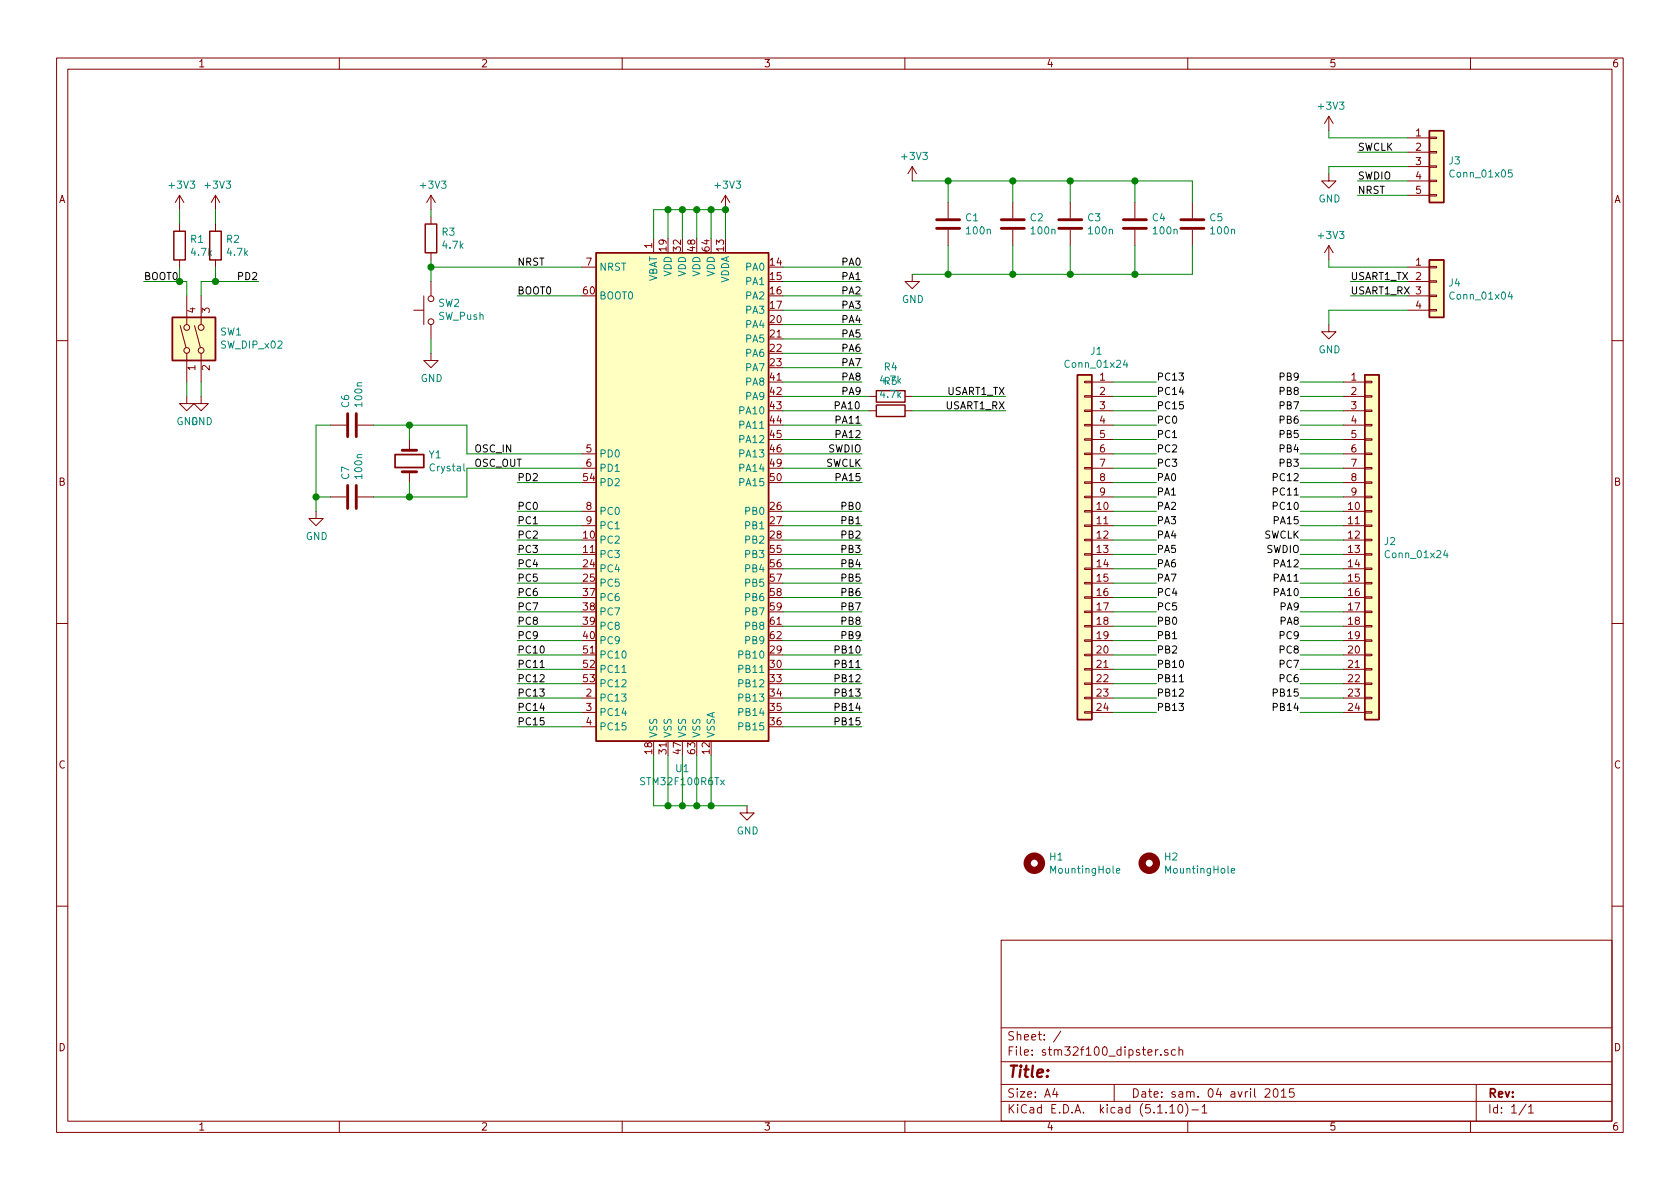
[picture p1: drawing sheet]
EESchema Schematic File Version 4
EELAYER 30 0
EELAYER END
$Descr A4 11693 8268
encoding utf-8
Sheet 1 1
Title ""
Date "sam. 04 avril 2015"
Rev ""
Comp ""
Comment1 ""
Comment2 ""
Comment3 ""
Comment4 ""
$EndDescr
$Comp
L MCU_ST_STM32F1:STM32F100R6Tx U1
U 1 1
P 4750 3450
F 0 "U1" H 4750 1561 50  0000 C CNN
F 1 "STM32F100R6Tx" H 4750 1470 50  0000 C CNN
F 2 "Package_QFP:LQFP-64_10x10mm_P0.5mm" H 4150 1750 50  0001 R CNN
F 3 "http://www.st.com/st-web-ui/static/active/en/resource/technical/document/datasheet/CD00251732.pdf" H 4750 3450 50  0001 C CNN
	1    4750 3450
	1    0    0    -1  
$EndComp
Wire Wire Line
	5450 3150 6000 3150
Text Label 6000 3150 2    50   ~ 0
SWDIO
Wire Wire Line
	5450 3250 6000 3250
Text Label 6000 3250 2    50   ~ 0
SWCLK
Wire Wire Line
	4050 3150 3250 3150
Wire Wire Line
	4050 3250 3250 3250
Text Label 3300 3150 0    50   ~ 0
OSC_IN
Text Label 3300 3250 0    50   ~ 0
OSC_OUT
Text Label 7000 2750 2    50   ~ 0
USART1_TX
Text Label 7000 2850 2    50   ~ 0
USART1_RX
Wire Wire Line
	4650 1650 4650 1450
Wire Wire Line
	4650 1450 4750 1450
Wire Wire Line
	5050 1450 5050 1650
Wire Wire Line
	4950 1650 4950 1450
Connection ~ 4950 1450
Wire Wire Line
	4950 1450 5050 1450
Wire Wire Line
	4550 1650 4550 1450
Wire Wire Line
	4550 1450 4650 1450
Connection ~ 4650 1450
Wire Wire Line
	4750 1650 4750 1450
Connection ~ 4750 1450
Wire Wire Line
	4750 1450 4850 1450
Wire Wire Line
	4850 1650 4850 1450
Connection ~ 4850 1450
Wire Wire Line
	4850 1450 4950 1450
Wire Wire Line
	4550 5600 4650 5600
Wire Wire Line
	4650 5600 4650 5250
Wire Wire Line
	4550 5250 4550 5600
Wire Wire Line
	4650 5600 4750 5600
Connection ~ 4650 5600
Wire Wire Line
	4750 5250 4750 5600
Connection ~ 4750 5600
Wire Wire Line
	4750 5600 4850 5600
Wire Wire Line
	4850 5250 4850 5600
Connection ~ 4850 5600
Wire Wire Line
	4850 5600 4950 5600
Wire Wire Line
	4950 5250 4950 5600
Connection ~ 4950 5600
Wire Wire Line
	4950 5600 5200 5600
$Comp
L Switch:SW_Push SW2
U 1 1
P 3000 2150
F 0 "SW2" V 3046 2102 50  0000 R CNN
F 1 "SW_Push" V 2955 2102 50  0000 R CNN
F 2 "Button_Switch_THT:SW_PUSH_6mm" H 3000 2350 50  0001 C CNN
F 3 "~" H 3000 2350 50  0001 C CNN
	1    3000 2150
	0    -1   -1   0   
$EndComp
Wire Wire Line
	3000 1850 4050 1850
Wire Wire Line
	3000 1950 3000 1850
$Comp
L power:GND #PWR08
U 1 1
P 5200 5600
F 0 "#PWR08" H 5200 5350 50  0001 C CNN
F 1 "GND" H 5205 5427 50  0000 C CNN
F 2 "" H 5200 5600 50  0001 C CNN
F 3 "" H 5200 5600 50  0001 C CNN
	1    5200 5600
	1    0    0    -1  
$EndComp
$Comp
L power:GND #PWR06
U 1 1
P 3000 2450
F 0 "#PWR06" H 3000 2200 50  0001 C CNN
F 1 "GND" H 3005 2277 50  0000 C CNN
F 2 "" H 3000 2450 50  0001 C CNN
F 3 "" H 3000 2450 50  0001 C CNN
	1    3000 2450
	1    0    0    -1  
$EndComp
Wire Wire Line
	3000 2350 3000 2450
$Comp
L power:+3V3 #PWR07
U 1 1
P 5050 1450
F 0 "#PWR07" H 5050 1300 50  0001 C CNN
F 1 "+3V3" H 5065 1623 50  0000 C CNN
F 2 "" H 5050 1450 50  0001 C CNN
F 3 "" H 5050 1450 50  0001 C CNN
	1    5050 1450
	1    0    0    -1  
$EndComp
Connection ~ 5050 1450
$Comp
L power:+3V3 #PWR05
U 1 1
P 3000 1450
F 0 "#PWR05" H 3000 1300 50  0001 C CNN
F 1 "+3V3" H 3015 1623 50  0000 C CNN
F 2 "" H 3000 1450 50  0001 C CNN
F 3 "" H 3000 1450 50  0001 C CNN
	1    3000 1450
	1    0    0    -1  
$EndComp
$Comp
L Device:Crystal Y1
U 1 1
P 2850 3200
F 0 "Y1" V 2804 3331 50  0000 L CNN
F 1 "Crystal" V 2895 3331 50  0000 L CNN
F 2 "Crystal:Crystal_HC52-6mm_Vertical" H 2850 3200 50  0001 C CNN
F 3 "~" H 2850 3200 50  0001 C CNN
	1    2850 3200
	0    1    1    0   
$EndComp
Wire Wire Line
	3250 3150 3250 2950
Wire Wire Line
	3250 2950 2850 2950
Wire Wire Line
	2850 2950 2850 3050
Wire Wire Line
	3250 3250 3250 3450
Wire Wire Line
	3250 3450 2850 3450
Wire Wire Line
	2850 3450 2850 3350
$Comp
L Switch:SW_DIP_x02 SW1
U 1 1
P 1400 2350
F 0 "SW1" V 1446 2220 50  0000 R CNN
F 1 "SW_DIP_x02" V 1355 2220 50  0000 R CNN
F 2 "Button_Switch_THT:SW_DIP_SPSTx02_Slide_6.7x6.64mm_W7.62mm_P2.54mm_LowProfile" H 1400 2350 50  0001 C CNN
F 3 "~" H 1400 2350 50  0001 C CNN
	1    1400 2350
	0    -1   -1   0   
$EndComp
$Comp
L Device:R R3
U 1 1
P 3000 1650
F 0 "R3" H 3070 1696 50  0000 L CNN
F 1 "4.7k" H 3070 1605 50  0000 L CNN
F 2 "Resistor_SMD:R_0805_2012Metric" V 2930 1650 50  0001 C CNN
F 3 "~" H 3000 1650 50  0001 C CNN
	1    3000 1650
	1    0    0    -1  
$EndComp
$Comp
L power:GND #PWR02
U 1 1
P 1300 2750
F 0 "#PWR02" H 1300 2500 50  0001 C CNN
F 1 "GND" H 1305 2577 50  0000 C CNN
F 2 "" H 1300 2750 50  0001 C CNN
F 3 "" H 1300 2750 50  0001 C CNN
	1    1300 2750
	1    0    0    -1  
$EndComp
$Comp
L power:GND #PWR03
U 1 1
P 1400 2750
F 0 "#PWR03" H 1400 2500 50  0001 C CNN
F 1 "GND" H 1405 2577 50  0000 C CNN
F 2 "" H 1400 2750 50  0001 C CNN
F 3 "" H 1400 2750 50  0001 C CNN
	1    1400 2750
	1    0    0    -1  
$EndComp
Wire Wire Line
	1300 2650 1300 2750
Wire Wire Line
	1400 2650 1400 2750
$Comp
L power:+3V3 #PWR01
U 1 1
P 1250 1450
F 0 "#PWR01" H 1250 1300 50  0001 C CNN
F 1 "+3V3" H 1265 1623 50  0000 C CNN
F 2 "" H 1250 1450 50  0001 C CNN
F 3 "" H 1250 1450 50  0001 C CNN
	1    1250 1450
	1    0    0    -1  
$EndComp
$Comp
L power:+3V3 #PWR04
U 1 1
P 1500 1450
F 0 "#PWR04" H 1500 1300 50  0001 C CNN
F 1 "+3V3" H 1515 1623 50  0000 C CNN
F 2 "" H 1500 1450 50  0001 C CNN
F 3 "" H 1500 1450 50  0001 C CNN
	1    1500 1450
	1    0    0    -1  
$EndComp
Wire Wire Line
	1300 2050 1300 1950
Wire Wire Line
	1300 1950 1250 1950
Wire Wire Line
	1250 1950 1250 1850
Wire Wire Line
	1500 1850 1500 1950
Wire Wire Line
	1500 1950 1400 1950
Wire Wire Line
	1400 1950 1400 2050
Wire Wire Line
	1500 1950 1800 1950
Connection ~ 1500 1950
Wire Wire Line
	1250 1950 1000 1950
Connection ~ 1250 1950
Wire Wire Line
	4050 2050 3600 2050
Text Label 3600 2050 0    50   ~ 0
BOOT0
Text Label 1000 1950 0    50   ~ 0
BOOT0
Wire Wire Line
	4050 3350 3600 3350
Text Label 3600 3350 0    50   ~ 0
PD2
Text Label 1800 1950 2    50   ~ 0
PD2
Text Label 3600 1850 0    50   ~ 0
NRST
Wire Wire Line
	3000 1500 3000 1450
Wire Wire Line
	3000 1800 3000 1850
Connection ~ 3000 1850
$Comp
L Device:C C1
U 1 1
P 6600 1550
F 0 "C1" H 6715 1596 50  0000 L CNN
F 1 "100n" H 6715 1505 50  0000 L CNN
F 2 "Capacitor_SMD:C_0805_2012Metric" H 6638 1400 50  0001 C CNN
F 3 "~" H 6600 1550 50  0001 C CNN
	1    6600 1550
	1    0    0    -1  
$EndComp
$Comp
L Device:C C2
U 1 1
P 7050 1550
F 0 "C2" H 7165 1596 50  0000 L CNN
F 1 "100n" H 7165 1505 50  0000 L CNN
F 2 "Capacitor_SMD:C_0805_2012Metric" H 7088 1400 50  0001 C CNN
F 3 "~" H 7050 1550 50  0001 C CNN
	1    7050 1550
	1    0    0    -1  
$EndComp
$Comp
L Device:C C3
U 1 1
P 7450 1550
F 0 "C3" H 7565 1596 50  0000 L CNN
F 1 "100n" H 7565 1505 50  0000 L CNN
F 2 "Capacitor_SMD:C_0805_2012Metric" H 7488 1400 50  0001 C CNN
F 3 "~" H 7450 1550 50  0001 C CNN
	1    7450 1550
	1    0    0    -1  
$EndComp
$Comp
L Device:C C4
U 1 1
P 7900 1550
F 0 "C4" H 8015 1596 50  0000 L CNN
F 1 "100n" H 8015 1505 50  0000 L CNN
F 2 "Capacitor_SMD:C_0805_2012Metric" H 7938 1400 50  0001 C CNN
F 3 "~" H 7900 1550 50  0001 C CNN
	1    7900 1550
	1    0    0    -1  
$EndComp
$Comp
L Device:C C5
U 1 1
P 8300 1550
F 0 "C5" H 8415 1596 50  0000 L CNN
F 1 "100n" H 8415 1505 50  0000 L CNN
F 2 "Capacitor_SMD:C_0805_2012Metric" H 8338 1400 50  0001 C CNN
F 3 "~" H 8300 1550 50  0001 C CNN
	1    8300 1550
	1    0    0    -1  
$EndComp
Wire Wire Line
	6600 1400 6600 1250
Wire Wire Line
	6600 1250 7050 1250
Wire Wire Line
	8300 1250 8300 1400
Wire Wire Line
	7900 1400 7900 1250
Connection ~ 7900 1250
Wire Wire Line
	7900 1250 8300 1250
Wire Wire Line
	7450 1400 7450 1250
Connection ~ 7450 1250
Wire Wire Line
	7450 1250 7900 1250
Wire Wire Line
	7050 1400 7050 1250
Connection ~ 7050 1250
Wire Wire Line
	7050 1250 7450 1250
Wire Wire Line
	6600 1700 6600 1900
Wire Wire Line
	8300 1900 8300 1700
Wire Wire Line
	7900 1700 7900 1900
Connection ~ 7900 1900
Wire Wire Line
	7900 1900 8300 1900
Wire Wire Line
	7450 1700 7450 1900
Connection ~ 7450 1900
Wire Wire Line
	7450 1900 7900 1900
Wire Wire Line
	7050 1700 7050 1900
Wire Wire Line
	6600 1900 7050 1900
Connection ~ 7050 1900
Wire Wire Line
	7050 1900 7450 1900
$Comp
L power:+3V3 #PWR09
U 1 1
P 6350 1250
F 0 "#PWR09" H 6350 1100 50  0001 C CNN
F 1 "+3V3" H 6365 1423 50  0000 C CNN
F 2 "" H 6350 1250 50  0001 C CNN
F 3 "" H 6350 1250 50  0001 C CNN
	1    6350 1250
	1    0    0    -1  
$EndComp
Wire Wire Line
	6600 1250 6350 1250
Connection ~ 6600 1250
Wire Wire Line
	6600 1900 6350 1900
Connection ~ 6600 1900
$Comp
L power:GND #PWR010
U 1 1
P 6350 1900
F 0 "#PWR010" H 6350 1650 50  0001 C CNN
F 1 "GND" H 6355 1727 50  0000 C CNN
F 2 "" H 6350 1900 50  0001 C CNN
F 3 "" H 6350 1900 50  0001 C CNN
	1    6350 1900
	1    0    0    -1  
$EndComp
$Comp
L Device:R R2
U 1 1
P 1500 1700
F 0 "R2" H 1570 1746 50  0000 L CNN
F 1 "4.7k" H 1570 1655 50  0000 L CNN
F 2 "Resistor_SMD:R_0805_2012Metric" V 1430 1700 50  0001 C CNN
F 3 "~" H 1500 1700 50  0001 C CNN
	1    1500 1700
	1    0    0    -1  
$EndComp
$Comp
L Device:R R1
U 1 1
P 1250 1700
F 0 "R1" H 1320 1746 50  0000 L CNN
F 1 "4.7k" H 1320 1655 50  0000 L CNN
F 2 "Resistor_SMD:R_0805_2012Metric" V 1180 1700 50  0001 C CNN
F 3 "~" H 1250 1700 50  0001 C CNN
	1    1250 1700
	1    0    0    -1  
$EndComp
Wire Wire Line
	1250 1450 1250 1550
Wire Wire Line
	1500 1450 1500 1550
$Comp
L Connector_Generic:Conn_01x24 J2
U 1 1
P 9550 3750
F 0 "J2" H 9630 3742 50  0000 L CNN
F 1 "Conn_01x24" H 9630 3651 50  0000 L CNN
F 2 "Connector_PinHeader_2.54mm:PinHeader_1x24_P2.54mm_Vertical" H 9550 3750 50  0001 C CNN
F 3 "~" H 9550 3750 50  0001 C CNN
	1    9550 3750
	1    0    0    -1  
$EndComp
Wire Wire Line
	7750 4850 8050 4850
Wire Wire Line
	7750 4950 8050 4950
Wire Wire Line
	7750 4650 8050 4650
Wire Wire Line
	7750 4750 8050 4750
Wire Wire Line
	7750 4450 8050 4450
Wire Wire Line
	7750 4550 8050 4550
Wire Wire Line
	7750 4250 8050 4250
Wire Wire Line
	7750 4350 8050 4350
Wire Wire Line
	7750 4050 8050 4050
Wire Wire Line
	7750 4150 8050 4150
Wire Wire Line
	7750 3850 8050 3850
Wire Wire Line
	7750 3950 8050 3950
Wire Wire Line
	7750 3650 8050 3650
Wire Wire Line
	7750 3750 8050 3750
Wire Wire Line
	7750 3450 8050 3450
Wire Wire Line
	7750 3550 8050 3550
Wire Wire Line
	7750 3250 8050 3250
Wire Wire Line
	7750 3350 8050 3350
Wire Wire Line
	7750 3050 8050 3050
Wire Wire Line
	7750 3150 8050 3150
Wire Wire Line
	7750 2850 8050 2850
Wire Wire Line
	7750 2950 8050 2950
Wire Wire Line
	7750 2650 8050 2650
Wire Wire Line
	7750 2750 8050 2750
$Comp
L Connector_Generic:Conn_01x24 J1
U 1 1
P 7550 3750
F 0 "J1" H 7468 5067 50  0000 C CNN
F 1 "Conn_01x24" H 7468 4976 50  0000 C CNN
F 2 "Connector_PinHeader_2.54mm:PinHeader_1x24_P2.54mm_Vertical" H 7550 3750 50  0001 C CNN
F 3 "~" H 7550 3750 50  0001 C CNN
	1    7550 3750
	-1   0    0    -1  
$EndComp
Wire Wire Line
	9050 4850 9350 4850
Wire Wire Line
	9050 4950 9350 4950
Wire Wire Line
	9050 4650 9350 4650
Wire Wire Line
	9050 4750 9350 4750
Wire Wire Line
	9050 4450 9350 4450
Wire Wire Line
	9050 4550 9350 4550
Wire Wire Line
	9050 4250 9350 4250
Wire Wire Line
	9050 4350 9350 4350
Wire Wire Line
	9050 4050 9350 4050
Wire Wire Line
	9050 4150 9350 4150
Wire Wire Line
	9050 3850 9350 3850
Wire Wire Line
	9050 3950 9350 3950
Wire Wire Line
	9050 3650 9350 3650
Wire Wire Line
	9050 3750 9350 3750
Wire Wire Line
	9050 3450 9350 3450
Wire Wire Line
	9050 3550 9350 3550
Wire Wire Line
	9050 3250 9350 3250
Wire Wire Line
	9050 3350 9350 3350
Wire Wire Line
	9050 3050 9350 3050
Wire Wire Line
	9050 3150 9350 3150
Wire Wire Line
	9050 2850 9350 2850
Wire Wire Line
	9050 2950 9350 2950
Wire Wire Line
	9050 2650 9350 2650
Wire Wire Line
	9050 2750 9350 2750
Text Label 3600 3550 0    50   ~ 0
PC0
Text Label 3600 3650 0    50   ~ 0
PC1
Text Label 3600 3750 0    50   ~ 0
PC2
Text Label 3600 3850 0    50   ~ 0
PC3
Text Label 3600 3950 0    50   ~ 0
PC4
Text Label 3600 4050 0    50   ~ 0
PC5
Text Label 3600 4150 0    50   ~ 0
PC6
Text Label 3600 4250 0    50   ~ 0
PC7
Text Label 3600 4350 0    50   ~ 0
PC8
Text Label 3600 4450 0    50   ~ 0
PC9
Text Label 3600 4550 0    50   ~ 0
PC10
Text Label 3600 4650 0    50   ~ 0
PC11
Text Label 3600 4750 0    50   ~ 0
PC12
Text Label 3600 4950 0    50   ~ 0
PC14
Text Label 3600 5050 0    50   ~ 0
PC15
Text Label 6000 3550 2    50   ~ 0
PB0
Text Label 6000 3650 2    50   ~ 0
PB1
Text Label 6000 3750 2    50   ~ 0
PB2
Text Label 6000 3850 2    50   ~ 0
PB3
Text Label 6000 3950 2    50   ~ 0
PB4
Text Label 6000 4050 2    50   ~ 0
PB5
Text Label 6000 4150 2    50   ~ 0
PB6
Text Label 6000 4250 2    50   ~ 0
PB7
Text Label 6000 4350 2    50   ~ 0
PB8
Text Label 6000 4450 2    50   ~ 0
PB9
Text Label 6000 4550 2    50   ~ 0
PB10
Text Label 6000 4650 2    50   ~ 0
PB11
Text Label 6000 4750 2    50   ~ 0
PB12
Text Label 6000 4850 2    50   ~ 0
PB13
Text Label 6000 4950 2    50   ~ 0
PB14
Text Label 6000 5050 2    50   ~ 0
PB15
Text Label 6000 1850 2    50   ~ 0
PA0
Text Label 6000 1950 2    50   ~ 0
PA1
Text Label 6000 2050 2    50   ~ 0
PA2
Text Label 6000 2150 2    50   ~ 0
PA3
Text Label 6000 2250 2    50   ~ 0
PA4
Text Label 6000 2350 2    50   ~ 0
PA5
Text Label 6000 2450 2    50   ~ 0
PA6
Text Label 6000 2550 2    50   ~ 0
PA7
Text Label 6000 2650 2    50   ~ 0
PA8
Text Label 6000 2750 2    50   ~ 0
PA9
Text Label 5800 2850 0    50   ~ 0
PA10
Text Label 6000 2950 2    50   ~ 0
PA11
Text Label 6000 3050 2    50   ~ 0
PA12
Text Label 6000 3350 2    50   ~ 0
PA15
$Comp
L Device:R R5
U 1 1
P 6200 2850
F 0 "R5" V 5993 2850 50  0000 C CNN
F 1 "4.7k" V 6084 2850 50  0000 C CNN
F 2 "Resistor_SMD:R_0805_2012Metric" V 6130 2850 50  0001 C CNN
F 3 "~" H 6200 2850 50  0001 C CNN
	1    6200 2850
	0    1    1    0   
$EndComp
Wire Wire Line
	6350 2850 7000 2850
Wire Wire Line
	6350 2750 7000 2750
Wire Wire Line
	5450 2750 6050 2750
Wire Wire Line
	5450 2850 6050 2850
Wire Wire Line
	6000 2950 5450 2950
Wire Wire Line
	6000 3050 5450 3050
Wire Wire Line
	6000 3350 5450 3350
Wire Wire Line
	6000 2650 5450 2650
Wire Wire Line
	5450 2550 6000 2550
Wire Wire Line
	6000 2450 5450 2450
Wire Wire Line
	5450 2350 6000 2350
Wire Wire Line
	6000 2250 5450 2250
Wire Wire Line
	5450 2150 6000 2150
Wire Wire Line
	6000 2050 5450 2050
Wire Wire Line
	6000 1950 5450 1950
Wire Wire Line
	5450 1850 6000 1850
Wire Wire Line
	5450 3550 6000 3550
Wire Wire Line
	5450 3650 6000 3650
Wire Wire Line
	5450 3750 6000 3750
Wire Wire Line
	5450 3850 6000 3850
Wire Wire Line
	5450 3950 6000 3950
Wire Wire Line
	5450 4050 6000 4050
Wire Wire Line
	5450 4150 6000 4150
Wire Wire Line
	5450 4250 6000 4250
Wire Wire Line
	5450 4350 6000 4350
Wire Wire Line
	6000 4450 5450 4450
Wire Wire Line
	5450 4550 6000 4550
Wire Wire Line
	6000 4650 5450 4650
Wire Wire Line
	5450 4750 6000 4750
Wire Wire Line
	5450 4850 6000 4850
Wire Wire Line
	6000 4950 5450 4950
Wire Wire Line
	5450 5050 6000 5050
Wire Wire Line
	3600 3550 4050 3550
Wire Wire Line
	3600 3650 4050 3650
Wire Wire Line
	3600 3750 4050 3750
Wire Wire Line
	3600 3850 4050 3850
Wire Wire Line
	3600 3950 4050 3950
Wire Wire Line
	3600 4050 4050 4050
Wire Wire Line
	3600 4150 4050 4150
Wire Wire Line
	3600 4250 4050 4250
Wire Wire Line
	3600 4350 4050 4350
Wire Wire Line
	3600 4450 4050 4450
Wire Wire Line
	3600 4550 4050 4550
Wire Wire Line
	3600 4650 4050 4650
Wire Wire Line
	3600 4750 4050 4750
Wire Wire Line
	3600 4850 4050 4850
Wire Wire Line
	3600 4950 4050 4950
Wire Wire Line
	3600 5050 4050 5050
$Comp
L Device:R R4
U 1 1
P 6200 2750
F 0 "R4" V 5993 2750 50  0000 C CNN
F 1 "4.7k" V 6084 2750 50  0000 C CNN
F 2 "Resistor_SMD:R_0805_2012Metric" V 6130 2750 50  0001 C CNN
F 3 "~" H 6200 2750 50  0001 C CNN
	1    6200 2750
	0    1    1    0   
$EndComp
Text Label 3600 4850 0    50   ~ 0
PC13
Text Label 8050 2650 0    50   ~ 0
PC13
Text Label 8050 2750 0    50   ~ 0
PC14
Text Label 8050 2850 0    50   ~ 0
PC15
Text Label 8050 2950 0    50   ~ 0
PC0
Text Label 8050 3050 0    50   ~ 0
PC1
Text Label 8050 3150 0    50   ~ 0
PC2
Text Label 8050 3250 0    50   ~ 0
PC3
Text Label 8050 3350 0    50   ~ 0
PA0
Text Label 8050 3450 0    50   ~ 0
PA1
Text Label 8050 3550 0    50   ~ 0
PA2
Text Label 8050 3650 0    50   ~ 0
PA3
Text Label 8050 3750 0    50   ~ 0
PA4
Text Label 8050 3850 0    50   ~ 0
PA5
Text Label 8050 3950 0    50   ~ 0
PA6
Text Label 8050 4050 0    50   ~ 0
PA7
Text Label 8050 4150 0    50   ~ 0
PC4
Text Label 8050 4250 0    50   ~ 0
PC5
Text Label 8050 4350 0    50   ~ 0
PB0
Text Label 8050 4450 0    50   ~ 0
PB1
Text Label 8050 4550 0    50   ~ 0
PB2
Text Label 8050 4650 0    50   ~ 0
PB10
Text Label 8050 4750 0    50   ~ 0
PB11
Text Label 8050 4850 0    50   ~ 0
PB12
Text Label 8050 4950 0    50   ~ 0
PB13
Text Label 9050 4950 2    50   ~ 0
PB14
Text Label 9050 4850 2    50   ~ 0
PB15
Text Label 9050 4750 2    50   ~ 0
PC6
Text Label 9050 4650 2    50   ~ 0
PC7
Text Label 9050 4550 2    50   ~ 0
PC8
Text Label 9050 4450 2    50   ~ 0
PC9
Text Label 9050 4350 2    50   ~ 0
PA8
Text Label 9050 4250 2    50   ~ 0
PA9
Text Label 9050 4150 2    50   ~ 0
PA10
Text Label 9050 4050 2    50   ~ 0
PA11
Text Label 9050 3950 2    50   ~ 0
PA12
Text Label 9050 3850 2    50   ~ 0
SWDIO
Text Label 9050 3750 2    50   ~ 0
SWCLK
Text Label 9050 3650 2    50   ~ 0
PA15
Text Label 9050 3550 2    50   ~ 0
PC10
Text Label 9050 3450 2    50   ~ 0
PC11
Text Label 9050 3350 2    50   ~ 0
PC12
Text Label 9050 3250 2    50   ~ 0
PB3
Text Label 9050 3150 2    50   ~ 0
PB4
Text Label 9050 3050 2    50   ~ 0
PB5
Text Label 9050 2950 2    50   ~ 0
PB6
Text Label 9050 2850 2    50   ~ 0
PB7
Text Label 9050 2750 2    50   ~ 0
PB8
Text Label 9050 2650 2    50   ~ 0
PB9
$Comp
L Connector_Generic:Conn_01x05 J3
U 1 1
P 10000 1150
F 0 "J3" H 10080 1192 50  0000 L CNN
F 1 "Conn_01x05" H 10080 1101 50  0000 L CNN
F 2 "Connector_PinHeader_2.54mm:PinHeader_1x05_P2.54mm_Vertical" H 10000 1150 50  0001 C CNN
F 3 "~" H 10000 1150 50  0001 C CNN
	1    10000 1150
	1    0    0    -1  
$EndComp
Wire Wire Line
	9800 1050 9450 1050
Wire Wire Line
	9800 1250 9450 1250
Wire Wire Line
	9800 1350 9450 1350
$Comp
L power:+3V3 #PWR0101
U 1 1
P 9250 900
F 0 "#PWR0101" H 9250 750 50  0001 C CNN
F 1 "+3V3" H 9265 1073 50  0000 C CNN
F 2 "" H 9250 900 50  0001 C CNN
F 3 "" H 9250 900 50  0001 C CNN
	1    9250 900 
	1    0    0    -1  
$EndComp
Wire Wire Line
	9250 950  9250 900 
Wire Wire Line
	9250 950  9800 950 
Text Label 9450 1050 0    50   ~ 0
SWCLK
$Comp
L power:GND #PWR0102
U 1 1
P 9250 1200
F 0 "#PWR0102" H 9250 950 50  0001 C CNN
F 1 "GND" H 9255 1027 50  0000 C CNN
F 2 "" H 9250 1200 50  0001 C CNN
F 3 "" H 9250 1200 50  0001 C CNN
	1    9250 1200
	1    0    0    -1  
$EndComp
Wire Wire Line
	9250 1150 9250 1200
Wire Wire Line
	9250 1150 9800 1150
Text Label 9450 1250 0    50   ~ 0
SWDIO
Text Label 9450 1350 0    50   ~ 0
NRST
$Comp
L power:+3V3 #PWR0103
U 1 1
P 9250 1800
F 0 "#PWR0103" H 9250 1650 50  0001 C CNN
F 1 "+3V3" H 9265 1973 50  0000 C CNN
F 2 "" H 9250 1800 50  0001 C CNN
F 3 "" H 9250 1800 50  0001 C CNN
	1    9250 1800
	1    0    0    -1  
$EndComp
Wire Wire Line
	9250 1800 9250 1850
Wire Wire Line
	9250 1850 9800 1850
$Comp
L power:GND #PWR0104
U 1 1
P 9250 2250
F 0 "#PWR0104" H 9250 2000 50  0001 C CNN
F 1 "GND" H 9255 2077 50  0000 C CNN
F 2 "" H 9250 2250 50  0001 C CNN
F 3 "" H 9250 2250 50  0001 C CNN
	1    9250 2250
	1    0    0    -1  
$EndComp
Wire Wire Line
	9250 2250 9250 2150
Wire Wire Line
	9250 2150 9800 2150
Text Label 9400 1950 0    50   ~ 0
USART1_TX
Text Label 9400 2050 0    50   ~ 0
USART1_RX
Wire Wire Line
	9800 2050 9400 2050
Wire Wire Line
	9800 1950 9400 1950
$Comp
L Connector_Generic:Conn_01x04 J4
U 1 1
P 10000 1950
F 0 "J4" H 10080 1942 50  0000 L CNN
F 1 "Conn_01x04" H 10080 1851 50  0000 L CNN
F 2 "Connector_PinHeader_2.54mm:PinHeader_1x04_P2.54mm_Vertical" H 10000 1950 50  0001 C CNN
F 3 "~" H 10000 1950 50  0001 C CNN
	1    10000 1950
	1    0    0    -1  
$EndComp
$Comp
L Device:C C6
U 1 1
P 2450 2950
F 0 "C6" H 2565 2996 50  0000 L CNN
F 1 "100n" H 2565 2905 50  0000 L CNN
F 2 "Capacitor_SMD:C_0805_2012Metric" H 2488 2800 50  0001 C CNN
F 3 "~" H 2450 2950 50  0001 C CNN
	1    2450 2950
	0    -1   -1   0   
$EndComp
$Comp
L Device:C C7
U 1 1
P 2450 3450
F 0 "C7" H 2565 3496 50  0000 L CNN
F 1 "100n" H 2565 3405 50  0000 L CNN
F 2 "Capacitor_SMD:C_0805_2012Metric" H 2488 3300 50  0001 C CNN
F 3 "~" H 2450 3450 50  0001 C CNN
	1    2450 3450
	0    -1   -1   0   
$EndComp
Wire Wire Line
	2600 3450 2850 3450
Connection ~ 2850 3450
Wire Wire Line
	2850 2950 2600 2950
Connection ~ 2850 2950
Wire Wire Line
	2300 2950 2200 2950
Wire Wire Line
	2200 2950 2200 3450
Wire Wire Line
	2200 3450 2300 3450
Wire Wire Line
	2200 3450 2200 3550
Connection ~ 2200 3450
$Comp
L power:GND #PWR0105
U 1 1
P 2200 3550
F 0 "#PWR0105" H 2200 3300 50  0001 C CNN
F 1 "GND" H 2205 3377 50  0000 C CNN
F 2 "" H 2200 3550 50  0001 C CNN
F 3 "" H 2200 3550 50  0001 C CNN
	1    2200 3550
	1    0    0    -1  
$EndComp
$Comp
L Mechanical:MountingHole H1
U 1 1
P 7200 6000
F 0 "H1" H 7300 6046 50  0000 L CNN
F 1 "MountingHole" H 7300 5955 50  0000 L CNN
F 2 "MountingHole:MountingHole_3.2mm_M3" H 7200 6000 50  0001 C CNN
F 3 "~" H 7200 6000 50  0001 C CNN
	1    7200 6000
	1    0    0    -1  
$EndComp
$Comp
L Mechanical:MountingHole H2
U 1 1
P 8000 6000
F 0 "H2" H 8100 6046 50  0000 L CNN
F 1 "MountingHole" H 8100 5955 50  0000 L CNN
F 2 "MountingHole:MountingHole_3.2mm_M3" H 8000 6000 50  0001 C CNN
F 3 "~" H 8000 6000 50  0001 C CNN
	1    8000 6000
	1    0    0    -1  
$EndComp
$EndSCHEMATC
